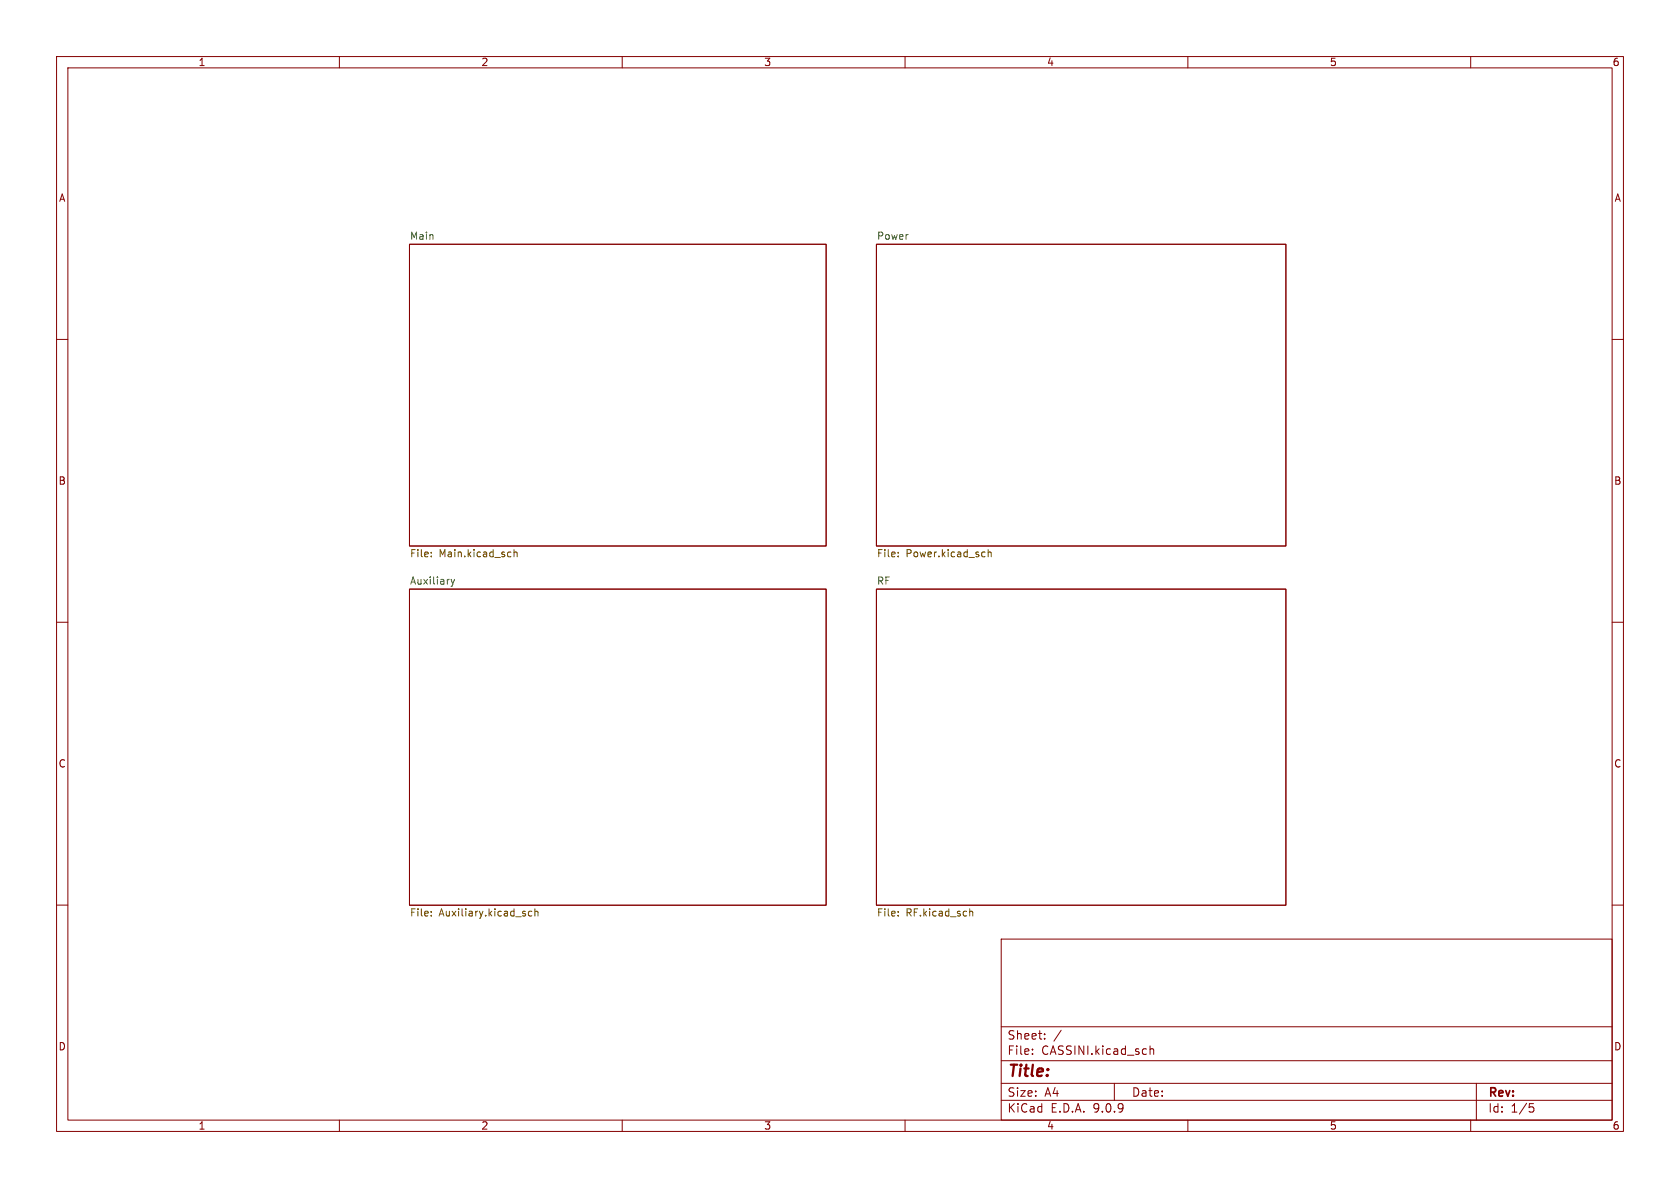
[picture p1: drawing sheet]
<svg xmlns="http://www.w3.org/2000/svg" width="297mm" height="210mm" viewBox="0 0 297 210" stroke-linecap="round" stroke-linejoin="round" font-family="sans-serif">
<g fill="none" stroke="#840000" stroke-width=".18">
<path d="M10 10h277v190h-277zM12 12h273v186h-273zM60 10v2M110 10v2M160 10v2M210 10v2M260 10v2M72.4 43.2h73.6v53.3h-73.6zM154.9 43.2h72.4v53.3h-72.4zM10 60h2M285 60h2M10 110h2"/>
<path d="M72.4 104.1h73.6v55.9h-73.6zM154.9 104.1h72.4v55.9h-72.4zM285 110h2M10 160h2M177 166h108v32h-108zM285 160h2M60 198v2M110 198v2M160 198v2M177 194.5h108M177 191.5h108M177 187.5h108"/>
<path d="M177 181.5h108M182.5 186.3v.1M182.5 185.5v.1M184.7 183.6v.1M184.7 182.8v.1M187.6 182.1l-1.3 2M197 191.5v3M203.3 184.9v1.5M203.3 185.5l.2-.1 .4 .1 .1 .9M210 198v2M260 198v2M261 191.5v6.5"/>
<path d="M270.4 195.1h.7M270.5 195.7h.4l.3 .3-.2 .5-.5 .1"/>
</g>
<g fill="none" stroke="#725600" stroke-width=".18">
<path d="M76.2 98.3v.1M76.2 97.6v.2M90.2 97.6h.1M90.3 98.4h-.1M90.9 97.2v1.2M90.9 97.7l.2-.1h.3v.8M158.8 98.3v.1M158.8 97.6v.2M174 97.6h.2M174.2 98.4h-.2M174.7 97.7l.2-.1h.3v.8M174.7 97.2v1.2"/>
<path d="M76.2 161.1v.2M76.2 161.8v.1M94 161.1h-.3l-.3 .2 .1 .6h.5M94.6 161.2l.1-.1h.3l.1 .8M94.6 160.7v1.2M158.8 161.1v.2M158.8 161.8v.1M171.4 161.2l.2-.1h.3l.1 .8M171.4 160.7v1.2"/>
</g>
<path d="M79.7 102.4l.3 .9M80 103.3l-.3 .4M80.4 102.4l-.4 .9" fill="none" stroke="#006464" stroke-width=".18"/>
<text font-size="2.8" fill="#840000" x="178" y="190.9">Title:</text>
<g font-size="2.1" fill="#840000">
<text x="178" y="184">Sheet:</text>
<text x="178" y="186.7">File:</text>
<text x="184.1" y="186.7">CASSINI.kicad_sch</text>
<text x="178" y="196.9">KiCad</text>
<text x="178" y="194.1">Size:</text>
<text x="184.7" y="194.1">A4</text>
<text x="185.7" y="196.9">E.D.A.</text>
<text x="193.3" y="196.9">9.0.9</text>
<text x="200" y="194.1">Date:</text>
<text x="263" y="194.3">Rev:</text>
<text x="263" y="196.9">Id:</text>
<text x="267.1" y="196.9">1/5</text>
</g>
<g font-size="1.8" fill="#840000">
<text x="35" y="11.9">1</text>
<text x="85" y="11.9">2</text>
<text x="135" y="11.9">3</text>
<text x="185" y="11.9">4</text>
<text x="235" y="11.9">5</text>
<text x="285" y="11.9">6</text>
<text x="10.3" y="35.9">A</text>
<text x="285.3" y="35.9">A</text>
<text x="10.3" y="85.9">B</text>
<text x="285.3" y="85.9">B</text>
<text x="10.3" y="135.9">C</text>
<text x="285.3" y="135.9">C</text>
<text x="10.3" y="185.9">D</text>
<text x="285.3" y="185.9">D</text>
<text x="35" y="199.9">1</text>
<text x="85" y="199.9">2</text>
<text x="135" y="199.9">3</text>
<text x="185" y="199.9">4</text>
<text x="235" y="199.9">5</text>
<text x="285" y="199.9">6</text>
</g>
<g font-size="1.8" fill="#006464">
<text x="72.4" y="42.5">Main</text>
<text x="154.9" y="42.5">Power</text>
<text x="72.4" y="103.4">Auxiliary</text>
<text x="154.9" y="103.4">RF</text>
</g>
<g font-size="1.8" fill="#725600">
<text x="72.4" y="98.8">File:</text>
<text x="77.6" y="98.8">Main.kicad_sch</text>
<text x="154.9" y="98.8">File:</text>
<text x="160.2" y="98.8">Power.kicad_sch</text>
<text x="72.4" y="162.3">File:</text>
<text x="77.6" y="162.3">Auxiliary.kicad_sch</text>
<text x="154.9" y="162.3">File:</text>
<text x="160.2" y="162.3">RF.kicad_sch</text>
</g>
</svg>
